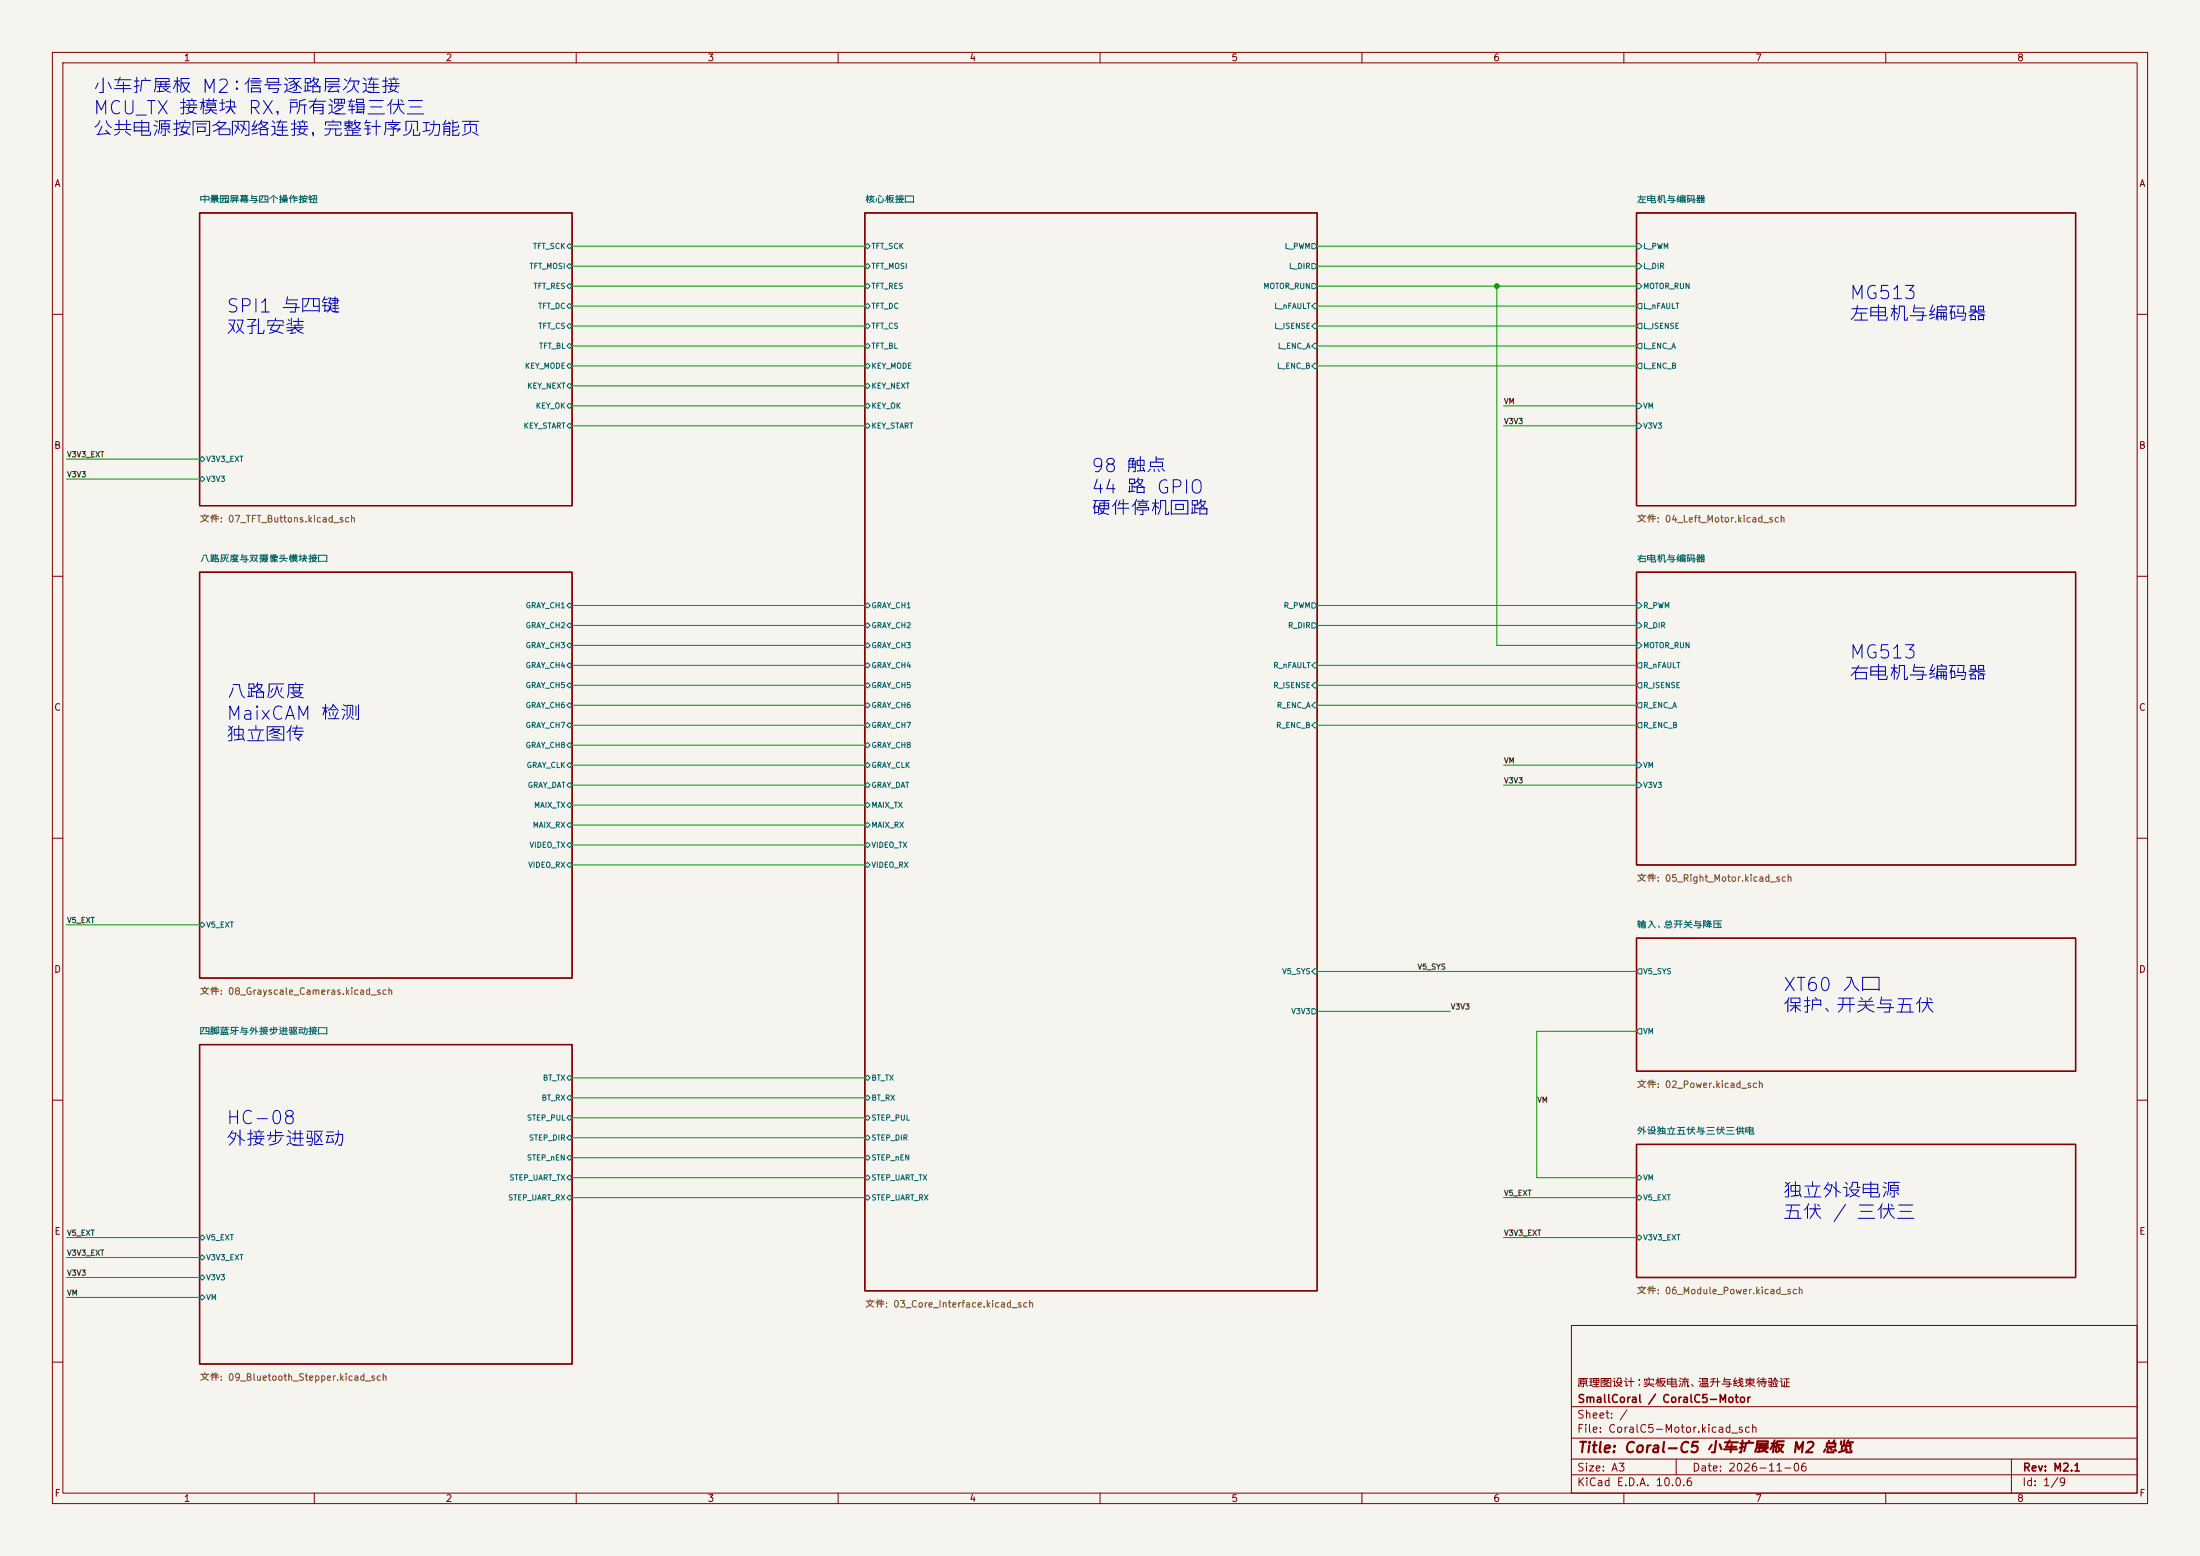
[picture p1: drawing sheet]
(kicad_sch
 (version 20260306)
 (generator "eeschema")
 (generator_version "10.0")
 (paper "A3")
 (title_block
  (title "Coral-C5 小车扩展板 M2 总览")
  (date "2026-11-06")
  (rev "M2.1")
  (company "SmallCoral / CoralC5-Motor")
  (comment 1 "原理图设计；实板电流、温升与线束待验证"))
 (lib_symbols)
 (sheet
  (at 312.42 218.44)
  (size 83.82 25.4)
  (exclude_from_sim no)
  (in_bom yes)
  (on_board yes)
  (dnp no)
  (stroke (width 0.254) (type solid))
  (fill (color 0 0 0 0))
  (property "Sheetname" "外设独立五伏与三伏三供电" (at 312.42 215.9 0) (show_name no) (do_not_autoplace no) (effects (font (size 1.27 1.27)) (justify left)))
  (property "Sheetfile" "06_Module_Power.kicad_sch" (at 312.42 246.38 0) (show_name no) (do_not_autoplace no) (effects (font (size 1.27 1.27)) (justify left)))
  (pin "VM" bidirectional (at 312.42 224.79 180) (effects (font (size 1.016 1.016)) (justify left)))
  (pin "V5_EXT" bidirectional (at 312.42 228.6 180) (effects (font (size 1.016 1.016)) (justify left)))
  (pin "V3V3_EXT" bidirectional (at 312.42 236.22 180) (effects (font (size 1.016 1.016)) (justify left))))
 (sheet
  (at 312.42 179.07)
  (size 83.82 25.4)
  (exclude_from_sim no)
  (in_bom yes)
  (on_board yes)
  (dnp no)
  (stroke (width 0.254) (type solid))
  (fill (color 0 0 0 0))
  (property "Sheetname" "输入、总开关与降压" (at 312.42 176.53 0) (show_name no) (do_not_autoplace no) (effects (font (size 1.27 1.27)) (justify left)))
  (property "Sheetfile" "02_Power.kicad_sch" (at 312.42 207.01 0) (show_name no) (do_not_autoplace no) (effects (font (size 1.27 1.27)) (justify left)))
  (pin "V5_SYS" output (at 312.42 185.42 180) (effects (font (size 1.016 1.016)) (justify left)))
  (pin "VM" output (at 312.42 196.85 180) (effects (font (size 1.016 1.016)) (justify left))))
 (sheet
  (at 38.1 40.64)
  (size 71.12 55.88)
  (exclude_from_sim no)
  (in_bom yes)
  (on_board yes)
  (dnp no)
  (stroke (width 0.254) (type solid))
  (fill (color 0 0 0 0))
  (property "Sheetname" "中景园屏幕与四个操作按钮" (at 38.1 38.1 0) (show_name no) (do_not_autoplace no) (effects (font (size 1.27 1.27)) (justify left)))
  (property "Sheetfile" "07_TFT_Buttons.kicad_sch" (at 38.1 99.06 0) (show_name no) (do_not_autoplace no) (effects (font (size 1.27 1.27)) (justify left)))
  (pin "V3V3_EXT" bidirectional (at 38.1 87.63 180) (effects (font (size 1.016 1.016)) (justify left)))
  (pin "V3V3" bidirectional (at 38.1 91.44 180) (effects (font (size 1.016 1.016)) (justify left)))
  (pin "TFT_SCK" bidirectional (at 109.22 46.99 0) (effects (font (size 1.016 1.016)) (justify right)))
  (pin "TFT_MOSI" bidirectional (at 109.22 50.8 0) (effects (font (size 1.016 1.016)) (justify right)))
  (pin "TFT_RES" bidirectional (at 109.22 54.61 0) (effects (font (size 1.016 1.016)) (justify right)))
  (pin "TFT_DC" bidirectional (at 109.22 58.42 0) (effects (font (size 1.016 1.016)) (justify right)))
  (pin "TFT_CS" bidirectional (at 109.22 62.23 0) (effects (font (size 1.016 1.016)) (justify right)))
  (pin "TFT_BL" bidirectional (at 109.22 66.04 0) (effects (font (size 1.016 1.016)) (justify right)))
  (pin "KEY_MODE" bidirectional (at 109.22 69.85 0) (effects (font (size 1.016 1.016)) (justify right)))
  (pin "KEY_NEXT" bidirectional (at 109.22 73.66 0) (effects (font (size 1.016 1.016)) (justify right)))
  (pin "KEY_OK" bidirectional (at 109.22 77.47 0) (effects (font (size 1.016 1.016)) (justify right)))
  (pin "KEY_START" bidirectional (at 109.22 81.28 0) (effects (font (size 1.016 1.016)) (justify right))))
 (sheet
  (at 38.1 199.39)
  (size 71.12 60.96)
  (exclude_from_sim no)
  (in_bom yes)
  (on_board yes)
  (dnp no)
  (stroke (width 0.254) (type solid))
  (fill (color 0 0 0 0))
  (property "Sheetname" "四脚蓝牙与外接步进驱动接口" (at 38.1 196.85 0) (show_name no) (do_not_autoplace no) (effects (font (size 1.27 1.27)) (justify left)))
  (property "Sheetfile" "09_Bluetooth_Stepper.kicad_sch" (at 38.1 262.89 0) (show_name no) (do_not_autoplace no) (effects (font (size 1.27 1.27)) (justify left)))
  (pin "V5_EXT" bidirectional (at 38.1 236.22 180) (effects (font (size 1.016 1.016)) (justify left)))
  (pin "V3V3_EXT" bidirectional (at 38.1 240.03 180) (effects (font (size 1.016 1.016)) (justify left)))
  (pin "V3V3" bidirectional (at 38.1 243.84 180) (effects (font (size 1.016 1.016)) (justify left)))
  (pin "VM" bidirectional (at 38.1 247.65 180) (effects (font (size 1.016 1.016)) (justify left)))
  (pin "BT_TX" bidirectional (at 109.22 205.74 0) (effects (font (size 1.016 1.016)) (justify right)))
  (pin "BT_RX" bidirectional (at 109.22 209.55 0) (effects (font (size 1.016 1.016)) (justify right)))
  (pin "STEP_PUL" bidirectional (at 109.22 213.36 0) (effects (font (size 1.016 1.016)) (justify right)))
  (pin "STEP_DIR" bidirectional (at 109.22 217.17 0) (effects (font (size 1.016 1.016)) (justify right)))
  (pin "STEP_nEN" bidirectional (at 109.22 220.98 0) (effects (font (size 1.016 1.016)) (justify right)))
  (pin "STEP_UART_TX" bidirectional (at 109.22 224.79 0) (effects (font (size 1.016 1.016)) (justify right)))
  (pin "STEP_UART_RX" bidirectional (at 109.22 228.6 0) (effects (font (size 1.016 1.016)) (justify right))))
 (sheet
  (at 165.1 40.64)
  (size 86.36 205.74)
  (exclude_from_sim no)
  (in_bom yes)
  (on_board yes)
  (dnp no)
  (stroke (width 0.254) (type solid))
  (fill (color 0 0 0 0))
  (property "Sheetname" "核心板接口" (at 165.1 38.1 0) (show_name no) (do_not_autoplace no) (effects (font (size 1.27 1.27)) (justify left)))
  (property "Sheetfile" "03_Core_Interface.kicad_sch" (at 165.1 248.92 0) (show_name no) (do_not_autoplace no) (effects (font (size 1.27 1.27)) (justify left)))
  (pin "L_PWM" output (at 251.46 46.99 0) (effects (font (size 1.016 1.016)) (justify right)))
  (pin "L_DIR" output (at 251.46 50.8 0) (effects (font (size 1.016 1.016)) (justify right)))
  (pin "MOTOR_RUN" output (at 251.46 54.61 0) (effects (font (size 1.016 1.016)) (justify right)))
  (pin "L_nFAULT" input (at 251.46 58.42 0) (effects (font (size 1.016 1.016)) (justify right)))
  (pin "L_ISENSE" input (at 251.46 62.23 0) (effects (font (size 1.016 1.016)) (justify right)))
  (pin "L_ENC_A" input (at 251.46 66.04 0) (effects (font (size 1.016 1.016)) (justify right)))
  (pin "L_ENC_B" input (at 251.46 69.85 0) (effects (font (size 1.016 1.016)) (justify right)))
  (pin "R_PWM" output (at 251.46 115.57 0) (effects (font (size 1.016 1.016)) (justify right)))
  (pin "R_DIR" output (at 251.46 119.38 0) (effects (font (size 1.016 1.016)) (justify right)))
  (pin "R_nFAULT" input (at 251.46 127 0) (effects (font (size 1.016 1.016)) (justify right)))
  (pin "R_ISENSE" input (at 251.46 130.81 0) (effects (font (size 1.016 1.016)) (justify right)))
  (pin "R_ENC_A" input (at 251.46 134.62 0) (effects (font (size 1.016 1.016)) (justify right)))
  (pin "R_ENC_B" input (at 251.46 138.43 0) (effects (font (size 1.016 1.016)) (justify right)))
  (pin "V5_SYS" input (at 251.46 185.42 0) (effects (font (size 1.016 1.016)) (justify right)))
  (pin "V3V3" output (at 251.46 193.04 0) (effects (font (size 1.016 1.016)) (justify right)))
  (pin "TFT_SCK" bidirectional (at 165.1 46.99 180) (effects (font (size 1.016 1.016)) (justify left)))
  (pin "TFT_MOSI" bidirectional (at 165.1 50.8 180) (effects (font (size 1.016 1.016)) (justify left)))
  (pin "TFT_RES" bidirectional (at 165.1 54.61 180) (effects (font (size 1.016 1.016)) (justify left)))
  (pin "TFT_DC" bidirectional (at 165.1 58.42 180) (effects (font (size 1.016 1.016)) (justify left)))
  (pin "TFT_CS" bidirectional (at 165.1 62.23 180) (effects (font (size 1.016 1.016)) (justify left)))
  (pin "TFT_BL" bidirectional (at 165.1 66.04 180) (effects (font (size 1.016 1.016)) (justify left)))
  (pin "KEY_MODE" bidirectional (at 165.1 69.85 180) (effects (font (size 1.016 1.016)) (justify left)))
  (pin "KEY_NEXT" bidirectional (at 165.1 73.66 180) (effects (font (size 1.016 1.016)) (justify left)))
  (pin "KEY_OK" bidirectional (at 165.1 77.47 180) (effects (font (size 1.016 1.016)) (justify left)))
  (pin "KEY_START" bidirectional (at 165.1 81.28 180) (effects (font (size 1.016 1.016)) (justify left)))
  (pin "GRAY_CH1" bidirectional (at 165.1 115.57 180) (effects (font (size 1.016 1.016)) (justify left)))
  (pin "GRAY_CH2" bidirectional (at 165.1 119.38 180) (effects (font (size 1.016 1.016)) (justify left)))
  (pin "GRAY_CH3" bidirectional (at 165.1 123.19 180) (effects (font (size 1.016 1.016)) (justify left)))
  (pin "GRAY_CH4" bidirectional (at 165.1 127 180) (effects (font (size 1.016 1.016)) (justify left)))
  (pin "GRAY_CH5" bidirectional (at 165.1 130.81 180) (effects (font (size 1.016 1.016)) (justify left)))
  (pin "GRAY_CH6" bidirectional (at 165.1 134.62 180) (effects (font (size 1.016 1.016)) (justify left)))
  (pin "GRAY_CH7" bidirectional (at 165.1 138.43 180) (effects (font (size 1.016 1.016)) (justify left)))
  (pin "GRAY_CH8" bidirectional (at 165.1 142.24 180) (effects (font (size 1.016 1.016)) (justify left)))
  (pin "GRAY_CLK" bidirectional (at 165.1 146.05 180) (effects (font (size 1.016 1.016)) (justify left)))
  (pin "GRAY_DAT" bidirectional (at 165.1 149.86 180) (effects (font (size 1.016 1.016)) (justify left)))
  (pin "MAIX_TX" bidirectional (at 165.1 153.67 180) (effects (font (size 1.016 1.016)) (justify left)))
  (pin "MAIX_RX" bidirectional (at 165.1 157.48 180) (effects (font (size 1.016 1.016)) (justify left)))
  (pin "VIDEO_TX" bidirectional (at 165.1 161.29 180) (effects (font (size 1.016 1.016)) (justify left)))
  (pin "VIDEO_RX" bidirectional (at 165.1 165.1 180) (effects (font (size 1.016 1.016)) (justify left)))
  (pin "BT_TX" bidirectional (at 165.1 205.74 180) (effects (font (size 1.016 1.016)) (justify left)))
  (pin "BT_RX" bidirectional (at 165.1 209.55 180) (effects (font (size 1.016 1.016)) (justify left)))
  (pin "STEP_PUL" bidirectional (at 165.1 213.36 180) (effects (font (size 1.016 1.016)) (justify left)))
  (pin "STEP_DIR" bidirectional (at 165.1 217.17 180) (effects (font (size 1.016 1.016)) (justify left)))
  (pin "STEP_nEN" bidirectional (at 165.1 220.98 180) (effects (font (size 1.016 1.016)) (justify left)))
  (pin "STEP_UART_TX" bidirectional (at 165.1 224.79 180) (effects (font (size 1.016 1.016)) (justify left)))
  (pin "STEP_UART_RX" bidirectional (at 165.1 228.6 180) (effects (font (size 1.016 1.016)) (justify left))))
 (sheet
  (at 38.1 109.22)
  (size 71.12 77.47)
  (exclude_from_sim no)
  (in_bom yes)
  (on_board yes)
  (dnp no)
  (stroke (width 0.254) (type solid))
  (fill (color 0 0 0 0))
  (property "Sheetname" "八路灰度与双摄像头模块接口" (at 38.1 106.68 0) (show_name no) (do_not_autoplace no) (effects (font (size 1.27 1.27)) (justify left)))
  (property "Sheetfile" "08_Grayscale_Cameras.kicad_sch" (at 38.1 189.23 0) (show_name no) (do_not_autoplace no) (effects (font (size 1.27 1.27)) (justify left)))
  (pin "V5_EXT" bidirectional (at 38.1 176.53 180) (effects (font (size 1.016 1.016)) (justify left)))
  (pin "GRAY_CH1" bidirectional (at 109.22 115.57 0) (effects (font (size 1.016 1.016)) (justify right)))
  (pin "GRAY_CH2" bidirectional (at 109.22 119.38 0) (effects (font (size 1.016 1.016)) (justify right)))
  (pin "GRAY_CH3" bidirectional (at 109.22 123.19 0) (effects (font (size 1.016 1.016)) (justify right)))
  (pin "GRAY_CH4" bidirectional (at 109.22 127 0) (effects (font (size 1.016 1.016)) (justify right)))
  (pin "GRAY_CH5" bidirectional (at 109.22 130.81 0) (effects (font (size 1.016 1.016)) (justify right)))
  (pin "GRAY_CH6" bidirectional (at 109.22 134.62 0) (effects (font (size 1.016 1.016)) (justify right)))
  (pin "GRAY_CH7" bidirectional (at 109.22 138.43 0) (effects (font (size 1.016 1.016)) (justify right)))
  (pin "GRAY_CH8" bidirectional (at 109.22 142.24 0) (effects (font (size 1.016 1.016)) (justify right)))
  (pin "GRAY_CLK" bidirectional (at 109.22 146.05 0) (effects (font (size 1.016 1.016)) (justify right)))
  (pin "GRAY_DAT" bidirectional (at 109.22 149.86 0) (effects (font (size 1.016 1.016)) (justify right)))
  (pin "MAIX_TX" bidirectional (at 109.22 153.67 0) (effects (font (size 1.016 1.016)) (justify right)))
  (pin "MAIX_RX" bidirectional (at 109.22 157.48 0) (effects (font (size 1.016 1.016)) (justify right)))
  (pin "VIDEO_TX" bidirectional (at 109.22 161.29 0) (effects (font (size 1.016 1.016)) (justify right)))
  (pin "VIDEO_RX" bidirectional (at 109.22 165.1 0) (effects (font (size 1.016 1.016)) (justify right))))
 (sheet
  (at 312.42 109.22)
  (size 83.82 55.88)
  (exclude_from_sim no)
  (in_bom yes)
  (on_board yes)
  (dnp no)
  (stroke (width 0.254) (type solid))
  (fill (color 0 0 0 0))
  (property "Sheetname" "右电机与编码器" (at 312.42 106.68 0) (show_name no) (do_not_autoplace no) (effects (font (size 1.27 1.27)) (justify left)))
  (property "Sheetfile" "05_Right_Motor.kicad_sch" (at 312.42 167.64 0) (show_name no) (do_not_autoplace no) (effects (font (size 1.27 1.27)) (justify left)))
  (pin "R_PWM" input (at 312.42 115.57 180) (effects (font (size 1.016 1.016)) (justify left)))
  (pin "R_DIR" input (at 312.42 119.38 180) (effects (font (size 1.016 1.016)) (justify left)))
  (pin "MOTOR_RUN" input (at 312.42 123.19 180) (effects (font (size 1.016 1.016)) (justify left)))
  (pin "R_nFAULT" output (at 312.42 127 180) (effects (font (size 1.016 1.016)) (justify left)))
  (pin "R_ISENSE" output (at 312.42 130.81 180) (effects (font (size 1.016 1.016)) (justify left)))
  (pin "R_ENC_A" output (at 312.42 134.62 180) (effects (font (size 1.016 1.016)) (justify left)))
  (pin "R_ENC_B" output (at 312.42 138.43 180) (effects (font (size 1.016 1.016)) (justify left)))
  (pin "VM" input (at 312.42 146.05 180) (effects (font (size 1.016 1.016)) (justify left)))
  (pin "V3V3" input (at 312.42 149.86 180) (effects (font (size 1.016 1.016)) (justify left))))
 (sheet
  (at 312.42 40.64)
  (size 83.82 55.88)
  (exclude_from_sim no)
  (in_bom yes)
  (on_board yes)
  (dnp no)
  (stroke (width 0.254) (type solid))
  (fill (color 0 0 0 0))
  (property "Sheetname" "左电机与编码器" (at 312.42 38.1 0) (show_name no) (do_not_autoplace no) (effects (font (size 1.27 1.27)) (justify left)))
  (property "Sheetfile" "04_Left_Motor.kicad_sch" (at 312.42 99.06 0) (show_name no) (do_not_autoplace no) (effects (font (size 1.27 1.27)) (justify left)))
  (pin "L_PWM" input (at 312.42 46.99 180) (effects (font (size 1.016 1.016)) (justify left)))
  (pin "L_DIR" input (at 312.42 50.8 180) (effects (font (size 1.016 1.016)) (justify left)))
  (pin "MOTOR_RUN" input (at 312.42 54.61 180) (effects (font (size 1.016 1.016)) (justify left)))
  (pin "L_nFAULT" output (at 312.42 58.42 180) (effects (font (size 1.016 1.016)) (justify left)))
  (pin "L_ISENSE" output (at 312.42 62.23 180) (effects (font (size 1.016 1.016)) (justify left)))
  (pin "L_ENC_A" output (at 312.42 66.04 180) (effects (font (size 1.016 1.016)) (justify left)))
  (pin "L_ENC_B" output (at 312.42 69.85 180) (effects (font (size 1.016 1.016)) (justify left)))
  (pin "VM" input (at 312.42 77.47 180) (effects (font (size 1.016 1.016)) (justify left)))
  (pin "V3V3" input (at 312.42 81.28 180) (effects (font (size 1.016 1.016)) (justify left))))
 (sheet_instances
  (path ""
   (page "1")))
 (embedded_fonts no)
 (wire
  (pts (xy 109.22 46.99) (xy 165.1 46.99))
  (stroke (width 0) (type default)))
 (wire
  (pts (xy 109.22 50.8) (xy 165.1 50.8))
  (stroke (width 0) (type default)))
 (wire
  (pts (xy 109.22 54.61) (xy 165.1 54.61))
  (stroke (width 0) (type default)))
 (wire
  (pts (xy 109.22 58.42) (xy 165.1 58.42))
  (stroke (width 0) (type default)))
 (wire
  (pts (xy 109.22 62.23) (xy 165.1 62.23))
  (stroke (width 0) (type default)))
 (wire
  (pts (xy 109.22 66.04) (xy 165.1 66.04))
  (stroke (width 0) (type default)))
 (wire
  (pts (xy 109.22 69.85) (xy 165.1 69.85))
  (stroke (width 0) (type default)))
 (wire
  (pts (xy 109.22 73.66) (xy 165.1 73.66))
  (stroke (width 0) (type default)))
 (wire
  (pts (xy 109.22 77.47) (xy 165.1 77.47))
  (stroke (width 0) (type default)))
 (wire
  (pts (xy 109.22 81.28) (xy 165.1 81.28))
  (stroke (width 0) (type default)))
 (wire
  (pts (xy 109.22 115.57) (xy 165.1 115.57))
  (stroke (width 0) (type default)))
 (wire
  (pts (xy 109.22 119.38) (xy 165.1 119.38))
  (stroke (width 0) (type default)))
 (wire
  (pts (xy 109.22 123.19) (xy 165.1 123.19))
  (stroke (width 0) (type default)))
 (wire
  (pts (xy 109.22 127) (xy 165.1 127))
  (stroke (width 0) (type default)))
 (wire
  (pts (xy 109.22 130.81) (xy 165.1 130.81))
  (stroke (width 0) (type default)))
 (wire
  (pts (xy 109.22 134.62) (xy 165.1 134.62))
  (stroke (width 0) (type default)))
 (wire
  (pts (xy 109.22 138.43) (xy 165.1 138.43))
  (stroke (width 0) (type default)))
 (wire
  (pts (xy 109.22 142.24) (xy 165.1 142.24))
  (stroke (width 0) (type default)))
 (wire
  (pts (xy 109.22 146.05) (xy 165.1 146.05))
  (stroke (width 0) (type default)))
 (wire
  (pts (xy 109.22 149.86) (xy 165.1 149.86))
  (stroke (width 0) (type default)))
 (wire
  (pts (xy 109.22 153.67) (xy 165.1 153.67))
  (stroke (width 0) (type default)))
 (wire
  (pts (xy 109.22 157.48) (xy 165.1 157.48))
  (stroke (width 0) (type default)))
 (wire
  (pts (xy 109.22 161.29) (xy 165.1 161.29))
  (stroke (width 0) (type default)))
 (wire
  (pts (xy 109.22 165.1) (xy 165.1 165.1))
  (stroke (width 0) (type default)))
 (wire
  (pts (xy 109.22 205.74) (xy 165.1 205.74))
  (stroke (width 0) (type default)))
 (wire
  (pts (xy 109.22 209.55) (xy 165.1 209.55))
  (stroke (width 0) (type default)))
 (wire
  (pts (xy 109.22 213.36) (xy 165.1 213.36))
  (stroke (width 0) (type default)))
 (wire
  (pts (xy 109.22 217.17) (xy 165.1 217.17))
  (stroke (width 0) (type default)))
 (wire
  (pts (xy 109.22 220.98) (xy 165.1 220.98))
  (stroke (width 0) (type default)))
 (wire
  (pts (xy 109.22 224.79) (xy 165.1 224.79))
  (stroke (width 0) (type default)))
 (wire
  (pts (xy 109.22 228.6) (xy 165.1 228.6))
  (stroke (width 0) (type default)))
 (wire
  (pts (xy 251.46 46.99) (xy 312.42 46.99))
  (stroke (width 0) (type default)))
 (wire
  (pts (xy 251.46 50.8) (xy 312.42 50.8))
  (stroke (width 0) (type default)))
 (wire
  (pts (xy 251.46 54.61) (xy 285.75 54.61))
  (stroke (width 0) (type default)))
 (wire
  (pts (xy 285.75 54.61) (xy 312.42 54.61))
  (stroke (width 0) (type default)))
 (wire
  (pts (xy 251.46 58.42) (xy 312.42 58.42))
  (stroke (width 0) (type default)))
 (wire
  (pts (xy 251.46 62.23) (xy 312.42 62.23))
  (stroke (width 0) (type default)))
 (wire
  (pts (xy 251.46 66.04) (xy 312.42 66.04))
  (stroke (width 0) (type default)))
 (wire
  (pts (xy 251.46 69.85) (xy 312.42 69.85))
  (stroke (width 0) (type default)))
 (wire
  (pts (xy 251.46 115.57) (xy 312.42 115.57))
  (stroke (width 0) (type default)))
 (wire
  (pts (xy 251.46 119.38) (xy 312.42 119.38))
  (stroke (width 0) (type default)))
 (wire
  (pts (xy 285.75 54.61) (xy 285.75 123.19))
  (stroke (width 0) (type default)))
 (wire
  (pts (xy 285.75 123.19) (xy 312.42 123.19))
  (stroke (width 0) (type default)))
 (wire
  (pts (xy 251.46 127) (xy 312.42 127))
  (stroke (width 0) (type default)))
 (wire
  (pts (xy 251.46 130.81) (xy 312.42 130.81))
  (stroke (width 0) (type default)))
 (wire
  (pts (xy 251.46 134.62) (xy 312.42 134.62))
  (stroke (width 0) (type default)))
 (wire
  (pts (xy 251.46 138.43) (xy 312.42 138.43))
  (stroke (width 0) (type default)))
 (junction
  (at 285.75 54.61)
  (diameter 0)
  (color 0 0 0 0))
 (wire
  (pts (xy 287.02 77.47) (xy 312.42 77.47))
  (stroke (width 0) (type default)))
 (label "VM"
  (at 287.02 77.47 0)
  (effects (font (size 1.016 1.016)) (justify left bottom)))
 (wire
  (pts (xy 287.02 81.28) (xy 312.42 81.28))
  (stroke (width 0) (type default)))
 (label "V3V3"
  (at 287.02 81.28 0)
  (effects (font (size 1.016 1.016)) (justify left bottom)))
 (wire
  (pts (xy 287.02 146.05) (xy 312.42 146.05))
  (stroke (width 0) (type default)))
 (label "VM"
  (at 287.02 146.05 0)
  (effects (font (size 1.016 1.016)) (justify left bottom)))
 (wire
  (pts (xy 287.02 149.86) (xy 312.42 149.86))
  (stroke (width 0) (type default)))
 (label "V3V3"
  (at 287.02 149.86 0)
  (effects (font (size 1.016 1.016)) (justify left bottom)))
 (wire
  (pts (xy 12.7 87.63) (xy 38.1 87.63))
  (stroke (width 0) (type default)))
 (label "V3V3_EXT"
  (at 12.7 87.63 0)
  (effects (font (size 1.016 1.016)) (justify left bottom)))
 (wire
  (pts (xy 12.7 91.44) (xy 38.1 91.44))
  (stroke (width 0) (type default)))
 (label "V3V3"
  (at 12.7 91.44 0)
  (effects (font (size 1.016 1.016)) (justify left bottom)))
 (wire
  (pts (xy 12.7 176.53) (xy 38.1 176.53))
  (stroke (width 0) (type default)))
 (label "V5_EXT"
  (at 12.7 176.53 0)
  (effects (font (size 1.016 1.016)) (justify left bottom)))
 (wire
  (pts (xy 12.7 236.22) (xy 38.1 236.22))
  (stroke (width 0) (type default)))
 (label "V5_EXT"
  (at 12.7 236.22 0)
  (effects (font (size 1.016 1.016)) (justify left bottom)))
 (wire
  (pts (xy 12.7 240.03) (xy 38.1 240.03))
  (stroke (width 0) (type default)))
 (label "V3V3_EXT"
  (at 12.7 240.03 0)
  (effects (font (size 1.016 1.016)) (justify left bottom)))
 (wire
  (pts (xy 12.7 243.84) (xy 38.1 243.84))
  (stroke (width 0) (type default)))
 (label "V3V3"
  (at 12.7 243.84 0)
  (effects (font (size 1.016 1.016)) (justify left bottom)))
 (wire
  (pts (xy 12.7 247.65) (xy 38.1 247.65))
  (stroke (width 0) (type default)))
 (label "VM"
  (at 12.7 247.65 0)
  (effects (font (size 1.016 1.016)) (justify left bottom)))
 (wire
  (pts (xy 251.46 185.42) (xy 312.42 185.42))
  (stroke (width 0) (type default)))
 (label "V5_SYS"
  (at 270.51 185.42 0)
  (effects (font (size 1.016 1.016)) (justify left bottom)))
 (wire
  (pts (xy 251.46 193.04) (xy 276.86 193.04))
  (stroke (width 0) (type default)))
 (label "V3V3"
  (at 276.86 193.04 0)
  (effects (font (size 1.016 1.016)) (justify left bottom)))
 (wire
  (pts (xy 312.42 196.85) (xy 293.37 196.85))
  (stroke (width 0) (type default)))
 (wire
  (pts (xy 293.37 196.85) (xy 293.37 224.79))
  (stroke (width 0) (type default)))
 (wire
  (pts (xy 293.37 224.79) (xy 312.42 224.79))
  (stroke (width 0) (type default)))
 (label "VM"
  (at 293.37 210.82 0)
  (effects (font (size 1.016 1.016)) (justify left bottom)))
 (wire
  (pts (xy 287.02 228.6) (xy 312.42 228.6))
  (stroke (width 0) (type default)))
 (label "V5_EXT"
  (at 287.02 228.6 0)
  (effects (font (size 1.016 1.016)) (justify left bottom)))
 (wire
  (pts (xy 287.02 236.22) (xy 312.42 236.22))
  (stroke (width 0) (type default)))
 (label "V3V3_EXT"
  (at 287.02 236.22 0)
  (effects (font (size 1.016 1.016)) (justify left bottom)))
 (text "小车扩展板 M2：信号逐路层次连接\nMCU_TX 接模块 RX，所有逻辑三伏三\n公共电源按同名网络连接，完整针序见功能页"
  (exclude_from_sim no)
  (at 17.78 15.24 0)
  (effects (font (size 2.54 2.54)) (justify left top)))
 (text "98 触点\n44 路 GPIO\n硬件停机回路"
  (exclude_from_sim no)
  (at 208.28 87.63 0)
  (effects (font (size 2.54 2.54)) (justify left top)))
 (text "SPI1 与四键\n双孔安装"
  (exclude_from_sim no)
  (at 43.18 57.15 0)
  (effects (font (size 2.54 2.54)) (justify left top)))
 (text "八路灰度\nMaixCAM 检测\n独立图传"
  (exclude_from_sim no)
  (at 43.18 130.81 0)
  (effects (font (size 2.54 2.54)) (justify left top)))
 (text "HC-08\n外接步进驱动"
  (exclude_from_sim no)
  (at 43.18 212.09 0)
  (effects (font (size 2.54 2.54)) (justify left top)))
 (text "MG513\n左电机与编码器"
  (exclude_from_sim no)
  (at 353.06 54.61 0)
  (effects (font (size 2.54 2.54)) (justify left top)))
 (text "MG513\n右电机与编码器"
  (exclude_from_sim no)
  (at 353.06 123.19 0)
  (effects (font (size 2.54 2.54)) (justify left top)))
 (text "XT60 入口\n保护、开关与五伏"
  (exclude_from_sim no)
  (at 340.36 186.69 0)
  (effects (font (size 2.54 2.54)) (justify left top)))
 (text "独立外设电源\n五伏 / 三伏三"
  (exclude_from_sim no)
  (at 340.36 226.06 0)
  (effects (font (size 2.54 2.54)) (justify left top))))
